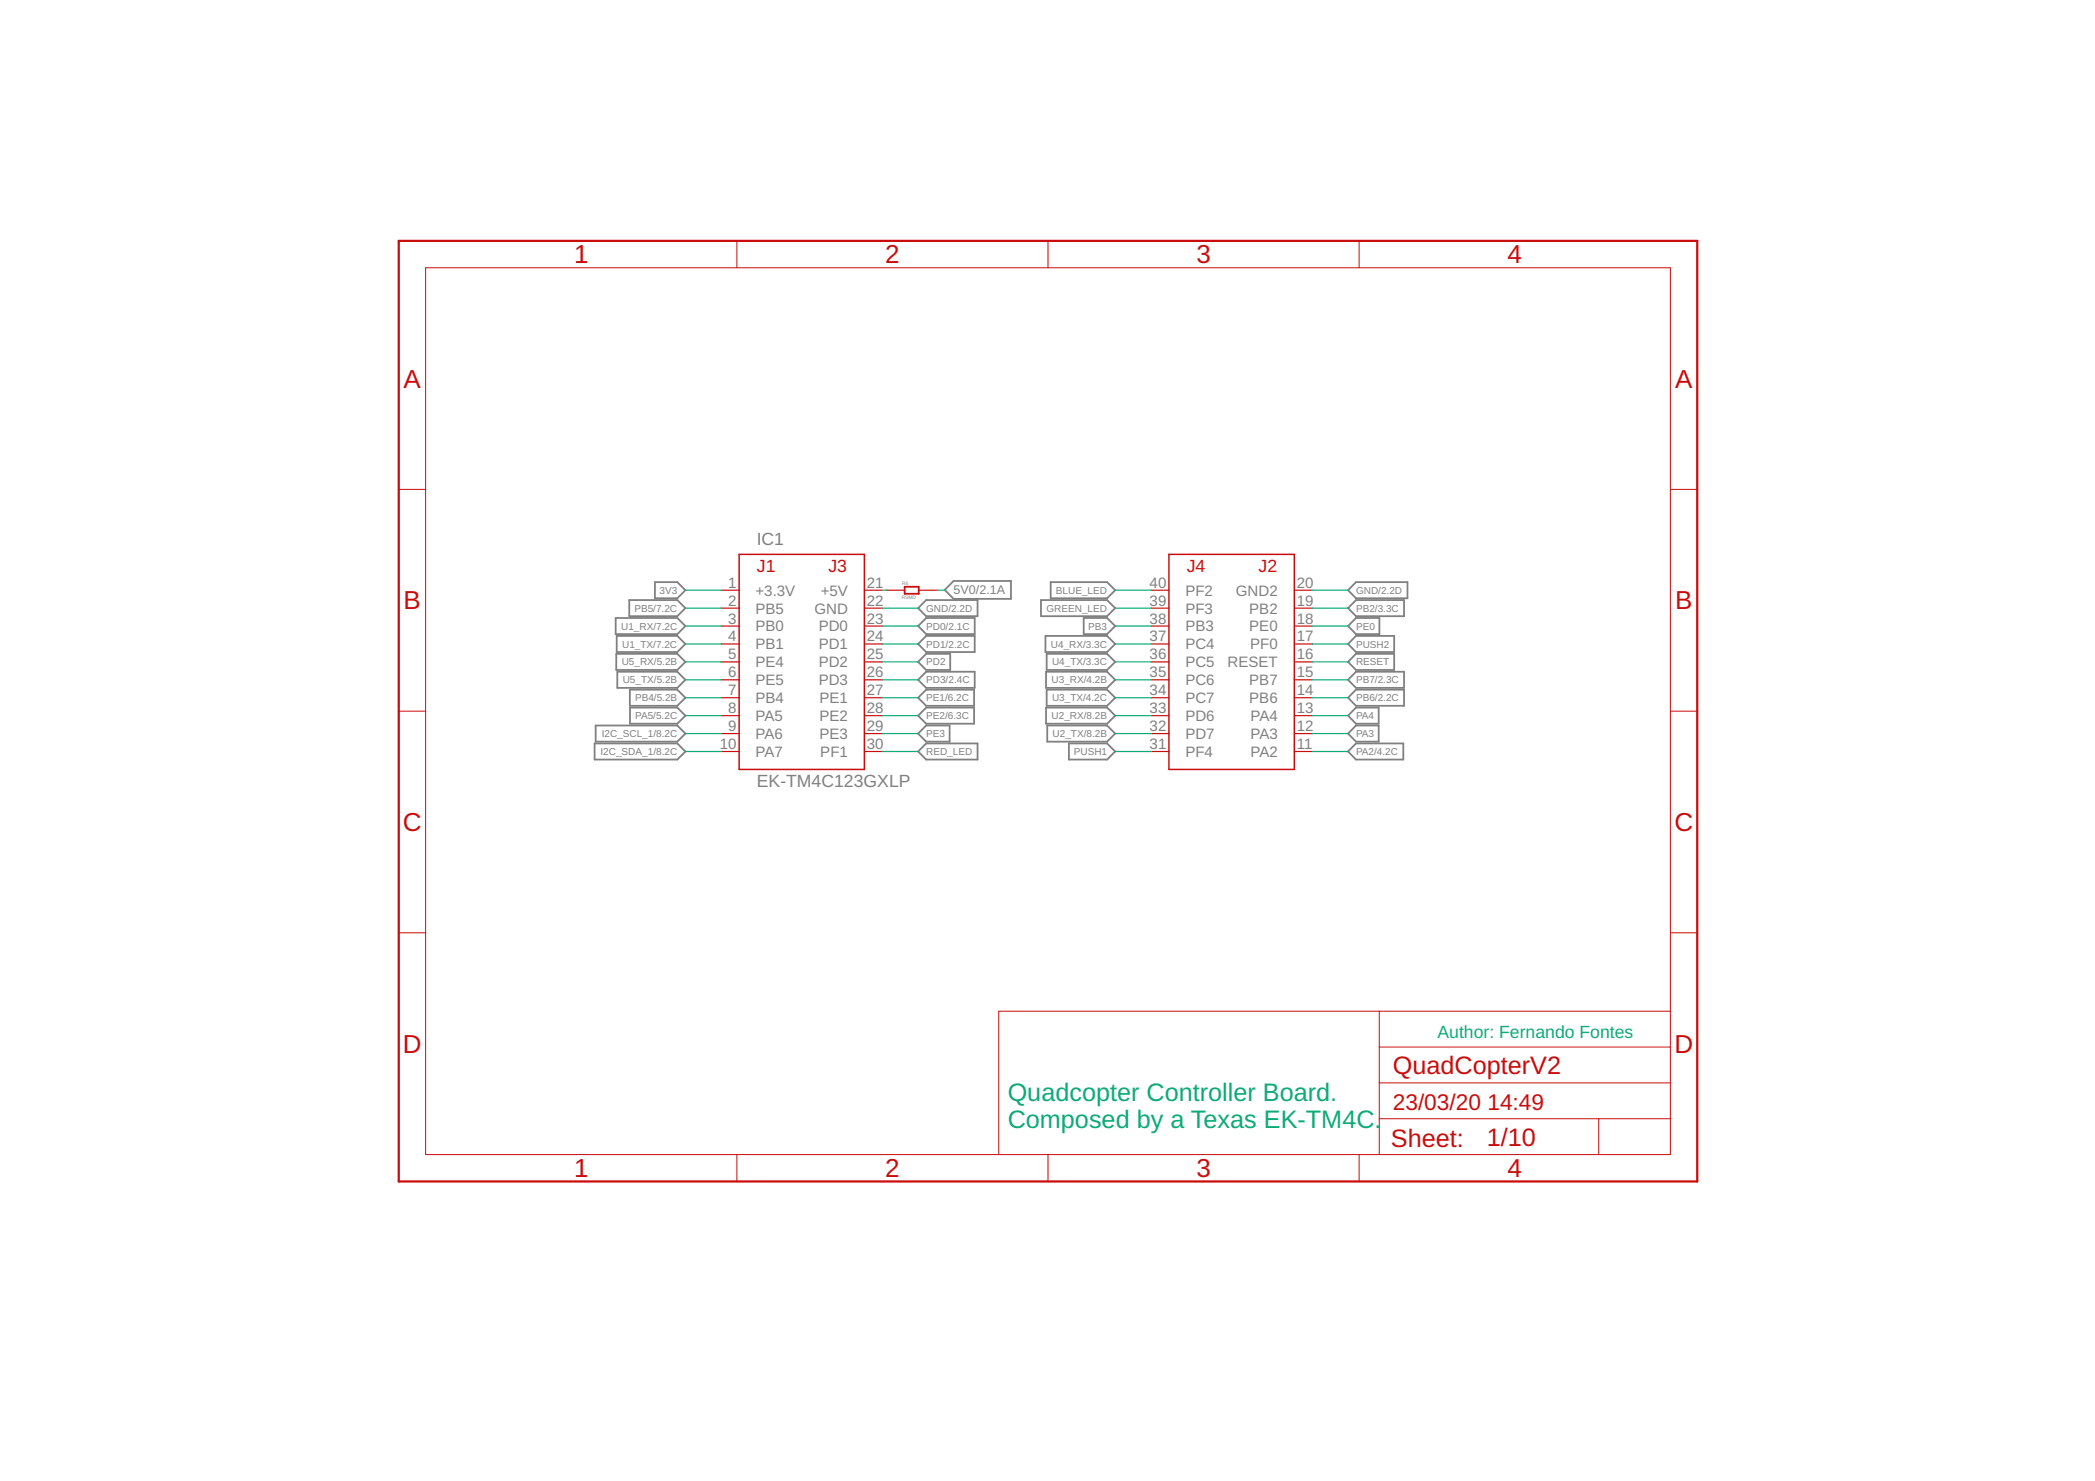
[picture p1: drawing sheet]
<svg xmlns="http://www.w3.org/2000/svg" width="297mm" height="210mm" viewBox="0 0 297 210" stroke-linecap="round" stroke-linejoin="round" font-family="sans-serif">
<g fill="none" stroke="#808080" stroke-width=".25">
<path d="M87.3 87.6h8.7l1.2 1.1-1.2 1.2h-8.7zM87.4 92.7h8.6l1.2 1.1-1.2 1.2h-8.6zM87.4 90.1h8.6l1.2 1.2-1.2 1.1h-8.6zM87.5 95.2h8.5l1.2 1.2-1.2 1.1h-8.5zM89.2 85h6.8l1.2 1.2-1.2 1.1h-6.8zM89.3 97.7h6.7l1.2 1.2-1.2 1.1h-6.7zM92.9 82.5h3.1l1.2 1.2-1.2 1.1h-3.1zM131.3 85h7.3v2.3h-7.3l-1.1-1.1zM131.3 87.6h6.9v2.3h-6.9l-1.1-1.2zM131.3 90.1h6.9v2.3h-6.9l-1.1-1.1zM131.3 95.2h6.9v2.3h-6.9l-1.1-1.1zM131.3 92.7h3.4v2.3h-3.4l-1.1-1.2z"/>
<path d="M131.3 97.7h6.8v2.3h-6.8l-1.1-1.1zM133.9 83.6l1.3-1.3h8.1v2.6h-8.1zM147.6 85h9.4l1.1 1.2-1.1 1.1h-9.4zM148.2 90.1h8.8l1.1 1.2-1.1 1.1h-8.8zM148.3 95.2h8.7l1.1 1.2-1.1 1.1h-8.7zM148.4 92.7h8.6l1.1 1.1-1.1 1.2h-8.6zM148.4 97.7h8.6l1.1 1.2-1.1 1.1h-8.6zM149 82.5h8l1.1 1.2-1.1 1.1h-8zM153.6 87.6h3.4l1.1 1.1-1.1 1.2h-3.4zM192.3 82.5h7.3v2.3h-7.3l-1.2-1.1zM192.3 85h6.8v2.3h-6.8l-1.2-1.1zM192.3 87.6h3.3v2.3h-3.3l-1.2-1.2z"/>
<path d="M192.3 90.1h5.4v2.3h-5.4l-1.2-1.1zM192.3 92.7h5.4v2.3h-5.4l-1.2-1.2zM192.3 95.2h6.8v2.3h-6.8l-1.2-1.1zM192.3 97.7h6.8v2.3h-6.8l-1.2-1.1zM84.3 105.4h11.7l1.2 1.1-1.2 1.2h-11.7zM84.5 102.8h11.5l1.2 1.2-1.2 1.1h-11.5zM89.3 100.3h6.7l1.2 1.1-1.2 1.2h-6.7zM131.3 105.4h7.3v2.3h-7.3l-1.1-1.2zM131.3 100.3h6.8v2.3h-6.8l-1.1-1.2zM131.3 102.8h3.3v2.3h-3.3l-1.1-1.1zM148.3 100.3h8.7l1.1 1.1-1.1 1.2h-8.7zM148.5 102.8h8.5l1.1 1.2-1.1 1.1h-8.5z"/>
<path d="M151.6 105.4h5.4l1.1 1.1-1.1 1.2h-5.4zM192.3 100.3h3.2v2.3h-3.2l-1.2-1.2zM192.3 102.8h3.2v2.3h-3.2l-1.2-1.1zM192.3 105.4h6.7v2.3h-6.7l-1.2-1.2z"/>
</g>
<path d="M104.8 78.6h17.8v30.5h-17.8zM165.7 78.6h17.8v30.5h-17.8z" fill="none" stroke="#c90d0c" stroke-width=".21"/>
<g fill="none" stroke="#c90d0c" stroke-width=".17">
<path d="M102.3 83.7h2.5M102.3 86.2h2.5M102.3 88.7h2.5M102.3 91.3h2.5M102.3 93.8h2.5M102.3 98.9h2.5M102.3 96.4h2.5M122.6 83.7h2.5M122.6 86.2h2.5M122.6 88.7h2.5M122.6 91.3h2.5M122.6 93.8h2.5"/>
<path d="M122.6 98.9h2.5M122.6 96.4h2.5M125.6 83.7h2.6M130.3 83.7h2.6M163.2 83.7h2.5M163.2 86.2h2.5M163.2 88.7h2.5M163.2 91.3h2.5M163.2 93.8h2.5M163.2 98.9h2.5M163.2 96.4h2.5M183.5 83.7h2.6"/>
<path d="M183.5 86.2h2.6M183.5 88.7h2.6M183.5 91.3h2.6M183.5 93.8h2.6M183.5 98.9h2.6M183.5 96.4h2.6M102.3 101.4h2.5M102.3 104h2.5M102.3 106.5h2.5M122.6 101.4h2.5M122.6 104h2.5M122.6 106.5h2.5"/>
<path d="M163.2 101.4h2.5M163.2 104h2.5M163.2 106.5h2.5M183.5 101.4h2.6M183.5 104h2.6M183.5 106.5h2.6"/>
</g>
<g fill="none" stroke="#c90d0c" stroke-width=".14">
<path d="M60.3 38h176.5v125.6h-176.5zM104.5 34.1v3.9M148.6 34.1v3.9M192.7 34.1v3.9M56.5 69.4h3.8M236.8 69.4h3.8M56.5 100.8h3.8M236.8 100.8h3.8M56.5 132.2h3.8M236.8 132.2h3.8M195.6 158.6h41.2M195.6 143.3v20.3"/>
<path d="M195.6 153.5h41.2M195.6 148.4h41.2M226.7 158.6v5M236.8 143.3h-95.2v20.3M104.5 163.6v3.8M148.6 163.6v3.8M192.7 163.6v3.8"/>
</g>
<path d="M56.5 34.1h184.1v133.3h-184.1z" fill="none" stroke="#c90d0c" stroke-width=".32"/>
<path d="M128.3 83.2h2v1h-2z" fill="none" stroke="#c90d0c" stroke-width=".25"/>
<g fill="none" stroke="#0dab76" stroke-width=".17">
<path d="M97.2 83.7h5.1M97.2 86.2h5.1M97.2 88.7h5.1M97.2 91.3h5.1M97.2 93.8h5.1M97.2 96.4h5.1M97.2 98.9h5.1M125.1 83.7h.5M125.1 86.2h5.1M125.1 88.7h5.1M125.1 91.3h5.1M125.1 93.8h5.1"/>
<path d="M125.1 96.4h5.1M125.1 98.9h5.1M132.9 83.7h1.1M158.1 83.7h5.1M158.1 86.2h5.1M158.1 88.7h5.1M158.1 91.3h5.1M158.1 93.8h5.1M158.1 96.4h5.1M158.1 98.9h5.1M186.1 83.7h5M186.1 86.2h5"/>
<path d="M186.1 88.7h5M186.1 91.3h5M186.1 93.8h5M186.1 96.4h5M186.1 98.9h5M97.2 101.4h5.1M97.2 104h5.1M97.2 106.5h5.1M125.1 101.4h5.1M125.1 104h5.1M125.1 106.5h5.1M158.1 101.4h5.1"/>
<path d="M158.1 104h5.1M158.1 106.5h5.1M186.1 101.4h5M186.1 104h5M186.1 106.5h5"/>
</g>
<g font-size="3.7" fill="#c90d0c">
<text x="81.4" y="37.3">1</text>
<text x="125.5" y="37.3">2</text>
<text x="169.6" y="37.3">3</text>
<text x="213.8" y="37.3">4</text>
<text x="57.2" y="55">A</text>
<text x="237.5" y="55">A</text>
<text x="57.2" y="86.4">B</text>
<text x="237.5" y="86.4">B</text>
<text x="57.1" y="117.8">C</text>
<text x="237.4" y="117.8">C</text>
<text x="57.1" y="149.2">D</text>
<text x="237.4" y="149.2">D</text>
<text x="81.4" y="166.8">1</text>
<text x="125.5" y="166.8">2</text>
<text x="169.6" y="166.8">3</text>
<text x="213.8" y="166.8">4</text>
</g>
<g font-size="3.6" fill="#c90d0c">
<text x="197.5" y="152.2">QuadCopterV2</text>
<text x="197.2" y="162.5">Sheet:</text>
<text x="210.8" y="162.4">1/10</text>
</g>
<g font-size="3.6" fill="#0dab76">
<text x="142.9" y="156">Quadcopter Controller Board.</text>
<text x="142.9" y="159.8">Composed by a Texas EK-TM4C.</text>
</g>
<g font-size="3.2" fill="#c90d0c">
<text x="197.5" y="157.3">23/03/20</text>
<text x="210.9" y="157.3">14:49</text>
</g>
<g font-size="2.5" fill="#808080">
<text x="107.3" y="77.3">IC1</text>
<text x="107.3" y="111.6">EK-TM4C123GXLP</text>
</g>
<g font-size="2.5" fill="#c90d0c">
<text x="107.3" y="81.1">J1</text>
<text x="117.5" y="81.1">J3</text>
<text x="168.3" y="81.1">J4</text>
<text x="178.4" y="81.1">J2</text>
</g>
<text font-size="2.5" fill="#0dab76" x="203.8" y="147.1">Author: Fernando Fontes</text>
<g font-size="2.1" fill="#808080">
<text x="103.2" y="83.3">1</text>
<text x="122.9" y="83.3">21</text>
<text x="163" y="83.3">40</text>
<text x="183.9" y="83.3">20</text>
<text x="103.2" y="85.8">2</text>
<text x="103.2" y="88.4">3</text>
<text x="107.1" y="84.4">+3.3V</text>
<text x="107.1" y="87">PB5</text>
<text x="107.1" y="89.5">PB0</text>
<text x="115.5" y="87">GND</text>
<text x="116.1" y="89.5">PD0</text>
<text x="116.4" y="84.4">+5V</text>
<text x="122.9" y="85.8">22</text>
<text x="122.9" y="88.4">23</text>
<text x="163" y="88.4">38</text>
<text x="163" y="85.8">39</text>
<text x="168.1" y="89.5">PB3</text>
<text x="168.1" y="87">PF3</text>
<text x="168.1" y="84.4">PF2</text>
<text x="175.2" y="84.4">GND2</text>
<text x="177.1" y="89.5">PE0</text>
<text x="177.1" y="87">PB2</text>
<text x="183.9" y="88.4">18</text>
<text x="183.9" y="85.8">19</text>
<text x="103.2" y="90.9">4</text>
<text x="103.2" y="93.5">5</text>
<text x="103.2" y="96">6</text>
<text x="107.1" y="92">PB1</text>
<text x="107.1" y="94.6">PE4</text>
<text x="116.1" y="92">PD1</text>
<text x="116.1" y="94.6">PD2</text>
<text x="122.9" y="90.9">24</text>
<text x="122.9" y="96">26</text>
<text x="122.9" y="93.5">25</text>
<text x="163" y="96">35</text>
<text x="163" y="93.5">36</text>
<text x="163" y="90.9">37</text>
<text x="168.1" y="94.6">PC5</text>
<text x="168.1" y="92">PC4</text>
<text x="174" y="94.6">RESET</text>
<text x="177.3" y="92">PF0</text>
<text x="183.9" y="96">15</text>
<text x="183.9" y="93.5">16</text>
<text x="183.9" y="90.9">17</text>
<text x="103.2" y="101.1">8</text>
<text x="103.2" y="98.5">7</text>
<text x="107.1" y="97.1">PE5</text>
<text x="107.1" y="99.7">PB4</text>
<text x="116.1" y="97.1">PD3</text>
<text x="116.2" y="99.7">PE1</text>
<text x="122.9" y="101.1">28</text>
<text x="122.9" y="98.5">27</text>
<text x="163" y="101.1">33</text>
<text x="163" y="98.5">34</text>
<text x="168.1" y="99.7">PC7</text>
<text x="168.1" y="97.1">PC6</text>
<text x="177.1" y="99.7">PB6</text>
<text x="177.1" y="97.1">PB7</text>
<text x="183.9" y="101.1">13</text>
<text x="183.9" y="98.5">14</text>
<text x="102.1" y="106.2">10</text>
<text x="103.2" y="103.6">9</text>
<text x="107.1" y="102.2">PA5</text>
<text x="107.1" y="104.7">PA6</text>
<text x="107.1" y="107.3">PA7</text>
<text x="116.2" y="102.2">PE2</text>
<text x="116.2" y="104.7">PE3</text>
<text x="116.3" y="107.3">PF1</text>
<text x="122.9" y="103.6">29</text>
<text x="122.9" y="106.2">30</text>
<text x="163" y="106.2">31</text>
<text x="163" y="103.6">32</text>
<text x="168.1" y="107.3">PF4</text>
<text x="168.1" y="104.7">PD7</text>
<text x="168.1" y="102.2">PD6</text>
<text x="177.3" y="107.3">PA2</text>
<text x="177.3" y="104.7">PA3</text>
<text x="177.3" y="102.2">PA4</text>
<text x="183.9" y="106.2">11</text>
<text x="183.9" y="103.6">12</text>
</g>
<text font-size="1.8" fill="#808080" x="135.2" y="84.2">5V0/2.1A</text>
<g font-size="1.4" fill="#808080">
<text x="88.1" y="89.2">U1_RX/7.2C</text>
<text x="90" y="86.7">PB5/7.2C</text>
<text x="93.5" y="84.2">3V3</text>
<text x="131.3" y="86.7">GND/2.2D</text>
<text x="131.3" y="89.2">PD0/2.1C</text>
<text x="148.4" y="86.7">GREEN_LED</text>
<text x="149.7" y="84.2">BLUE_LED</text>
<text x="154.3" y="89.2">PB3</text>
<text x="192.3" y="84.2">GND/2.2D</text>
<text x="192.3" y="86.7">PB2/3.3C</text>
<text x="192.3" y="89.2">PE0</text>
<text x="88.2" y="94.3">U5_RX/5.2B</text>
<text x="88.2" y="91.8">U1_TX/7.2C</text>
<text x="131.3" y="91.8">PD1/2.2C</text>
<text x="131.3" y="94.3">PD2</text>
<text x="149" y="91.8">U4_RX/3.3C</text>
<text x="149.2" y="94.3">U4_TX/3.3C</text>
<text x="192.3" y="91.8">PUSH2</text>
<text x="192.3" y="94.3">RESET</text>
<text x="88.3" y="96.9">U5_TX/5.2B</text>
<text x="90" y="99.4">PB4/5.2B</text>
<text x="90.1" y="101.9">PA5/5.2C</text>
<text x="131.3" y="96.9">PD3/2.4C</text>
<text x="131.3" y="99.4">PE1/6.2C</text>
<text x="131.3" y="101.9">PE2/6.3C</text>
<text x="149.1" y="96.9">U3_RX/4.2B</text>
<text x="149.1" y="101.9">U2_RX/8.2B</text>
<text x="149.2" y="99.4">U3_TX/4.2C</text>
<text x="192.3" y="96.9">PB7/2.3C</text>
<text x="192.3" y="99.4">PB6/2.2C</text>
<text x="192.3" y="101.9">PA4</text>
<text x="85.1" y="107">I2C_SDA_1/8.2C</text>
<text x="85.3" y="104.5">I2C_SCL_1/8.2C</text>
<text x="131.3" y="104.5">PE3</text>
<text x="131.3" y="107">RED_LED</text>
<text x="149.2" y="104.5">U2_TX/8.2B</text>
<text x="152.2" y="107">PUSH1</text>
<text x="192.3" y="104.5">PA3</text>
<text x="192.3" y="107">PA2/4.2C</text>
</g>
<g font-size=".7" fill="#808080">
<text x="127.9" y="82.9">R6</text>
<text x="127.9" y="84.9">RSMD</text>
</g>
</svg>
